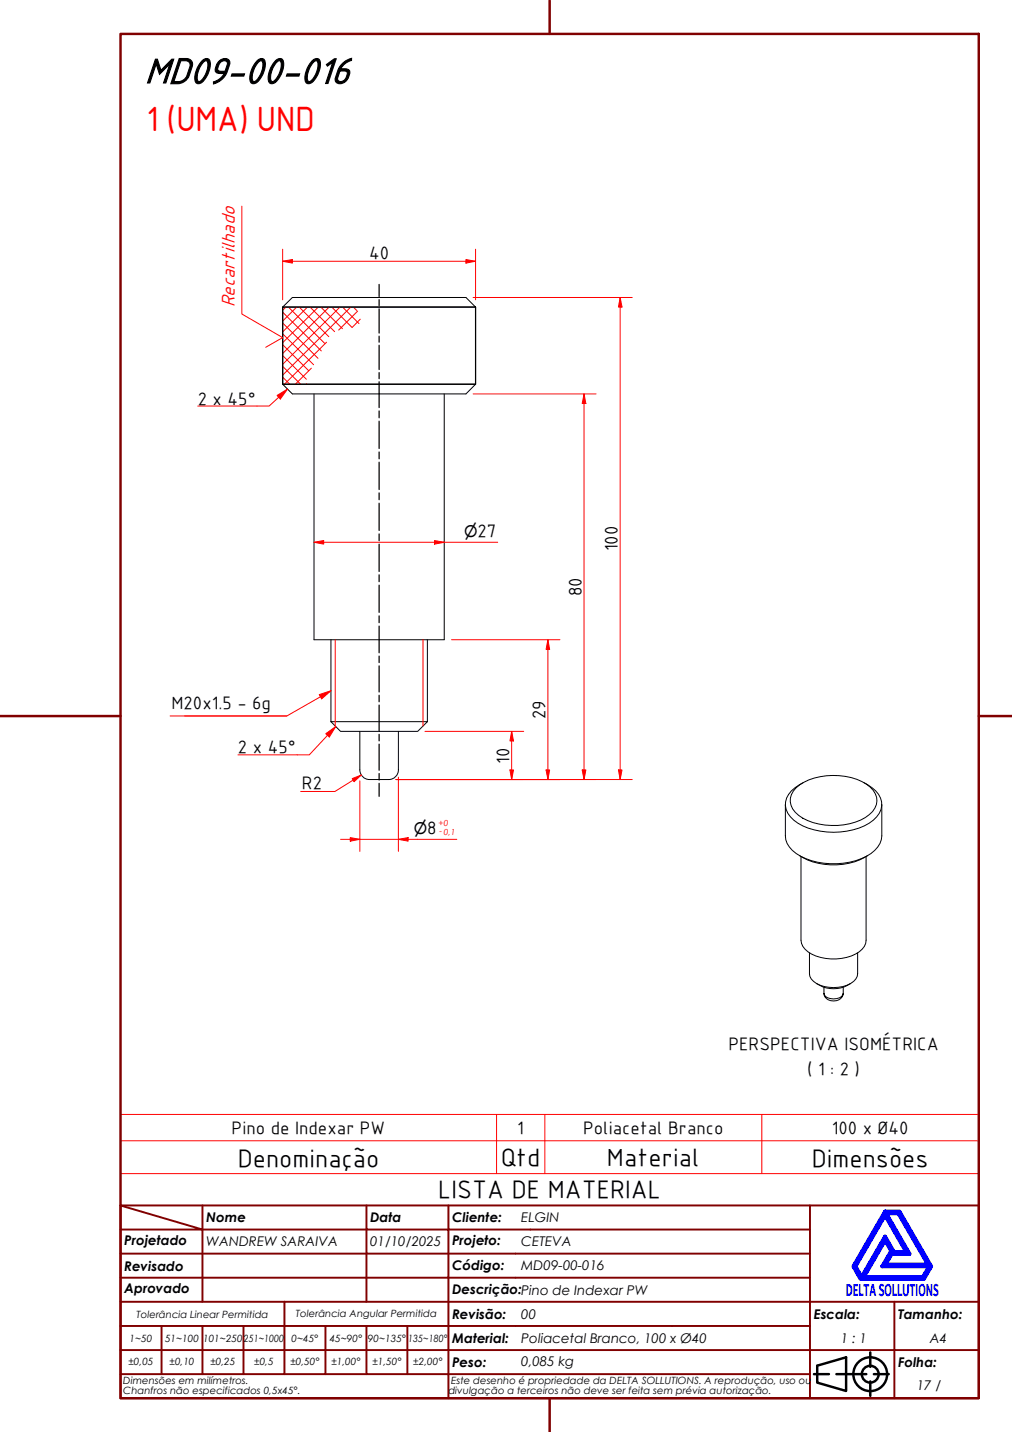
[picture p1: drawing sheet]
<svg xmlns="http://www.w3.org/2000/svg" width="210mm" height="297mm" viewBox="0 0 210 297" stroke-linecap="round" stroke-linejoin="round" font-family="sans-serif">
<!-- layer: Visible (ABNT) -->
<g fill="none" stroke="#000" stroke-width=".21">
<path d="M58.6 63.7l2-2h36l2 2M58.6 63.7h40M58.6 79.7h40M58.6 79.7l2 2h36l2-2M58.6 63.7v16M98.6 63.7v16M65.1 81.7v51h27v-51M68.6 132.7v17M88.6 132.7v17M68.6 149.7l2 2h16l2-2M68.6 149.7h20M74.6 151.7v8a2 2 0 0 0 2 2h4a2 2 0 0 0 2-2v-8"/>
<path d="M162.9 166.9v6.5a5.1 5.1 0 0 0 3.2 4.2 15.4 15.4 0 0 0 14.6-.6 4.9 4.9 0 0 0 2.2-3.6v-6.5M165.1 163.4a13.2 13.2 0 0 1 12.6-1.7 6 6 0 0 1 4.1 3.7 4.1 4.1 0 0 1-2.3 4.2 13.7 13.7 0 0 1-13.8-.5 3.5 3.5 0 0 1-.6-5.7zM165.8 177.5a13.8 13.8 0 0 0 14.2 0M166.1 177.7v17.3a4 4 0 0 0 3.1 3.3 9.9 9.9 0 0 0 9.6-1.4l.5-.6 .3-1.3v-17.3M166.5 162.4a5.9 5.9 0 0 0-3.6 3.9 4.5 4.5 0 0 0 2.6 4.5 15.4 15.4 0 0 0 14.8 0 4.4 4.4 0 0 0 2.3-5.3 6.5 6.5 0 0 0-3.3-3.1M167.9 197.6v4.4a3.5 3.5 0 0 0 3.1 2.6 6.7 6.7 0 0 0 6.5-1.5l.4-1.1v-4.4M169.4 204a6.3 6.3 0 0 0 7 0M170.9 206a2.02 2.02 0 0 0 2.6 1.1 1.39 1.39 0 0 0 1.4-1.1 2.1 2.1 0 0 1-1.8 1.7 2.1 2.1 0 0 1-2.1-1.2zM170.9 204.8v1.2M174.9 204.8v1.2"/>
</g>
<!-- layer: Visible Narrow (ABNT) -->
<path d="M69.5 132.7v17.9M87.7 132.7v17.9" fill="none" stroke="#f00" stroke-width=".21"/>
<!-- layer: Hatch (ABNT) -->
<g fill="none" stroke="#f00" stroke-width=".21">
<path d="M58.6 78.2l1.5 1.5M58.6 76l3.8 3.7M58.6 73.8l4.9 4.9M58.6 71.5l5.4 5.4M58.6 69.2l6.4 6.5M58.6 67l7.4 7.3M58.6 64.8l8.1 8M59.3 63.7l-.7 .7M59.8 63.7l7.6 7.5M61.5 63.7l-2.9 2.9M62.1 63.7l6.1 6.1M63.6 79.6l-.1 .1"/>
<path d="M63.8 63.7l-5.2 5.1M64.3 63.7l5.1 5.1M64.6 76.4l-3.3 3.3M66 63.7l-7.4 7.4M66.5 63.7l4.5 4.5M67.7 71l-8.7 8.7M68.3 63.7l-9.7 9.6M68.8 63.7l4.2 4.2M70.5 63.7l-11.9 11.9M71.1 63.7l3.4 3.4M72.7 63.7l-14.1 14.1M73.3 63.7l.7 .7"/>
<path d="M74.2 64.5l-3.9 4M74.7 66.2l-1.7 1.7"/>
</g>
<path d="M50.2 42.8v22.3l8.4 4.9-3.5 2M25 236.6h178v-5.4h-178v12.2M103 231.2v12.2M113 231.2v12.2M158 231.2v12.2M203 236.6v6.8h-178M25 243.4v6.6h178v-6.6" fill="none" stroke="#f00" stroke-width=".21"/>
<!-- layer: Borda A3/A4 (ABNT) -->
<path d="M25 7h178v283h-178zM114 0v7M0 148.5h25M203 148.5h7M114 290v7" fill="none" stroke="#800000" stroke-width=".51"/>
<path d="M183.6 257.3l1.2 2.2-1.8 3.2h9.7l-1.3 2.2h-12.2zM183.6 252.1l4.4 7.6h-2.6l-1.8-3.2-4.9 8.4-1.3-2.2zM183.6 251.3h3l6.5 11.4-1.5 2.6h-13.1l-1.5-2.6zM183.8 251.7h2.5l6.2 10.6h-8.8l1.3-2.2h3.7zM185 259.7h.2l-.1 .2z" fill="none" stroke="#00f" stroke-width=".8"/>
<!-- layer: 0 -->
<path d="M178.5 265.3h13.1" fill="none" stroke="#000" stroke-width=".21"/>
<g fill="none" stroke="#800000" stroke-width=".4">
<path d="M25 250l17 5h-17M25 250h178v40h-178zM42 255h34v5h17M42 255v15M42 250v5M76 250v5h17v5M93 250v5h75M168 250v20h-143M25 260h51v10M25 275h17M33.5 275v10M50.5 275h-8.5v10"/>
<path d="M59 270v15h-8.5M67.5 275v10h-8.5M76 275v10h8.5M84.5 275v10M93 275h-42.5v10M93 260v5h-68M93 275v10h75M93 260h75M93 275h75M168 265h-75v10M185.5 270v10h17.5M203 270h-35v10h17.5v10"/>
<path d="M25 285h25.5M25 280h143v10M67.5 285h8.5M84.5 285h8.5v5"/>
</g>
<g fill="none" stroke="#000" stroke-width=".51">
<path d="M168.8 285h3.1M169.5 283.3l6-1.8v7l-6-1.7zM173.5 285h6.2M180.5 280.5v3M180.5 286.5v3M181.3 285h3"/>
<circle cx="180.5" cy="285" r="3.5"/>
<circle cx="180.5" cy="285" r="1.75"/>
</g>
<!-- layer: Geometria de rascunho (ISO) -->
<path d="M58.6 63.7h40v16h-40z" fill="none" stroke="#000" stroke-width=".25"/>
<path d="M58.6 54.2h2" fill="none" stroke="#f00" stroke-width=".21"/>
<path d="M58.6 54.2l2-.4v.8z" fill="#f00"/>
<path d="M58.6 54.2l2-.4v.8zM96.6 54.2h2" fill="none" stroke="#f00" stroke-width=".21"/>
<path d="M96.6 53.8l2 .4-2 .4z" fill="#f00"/>
<path d="M58.6 51.7v10.5M60.6 54.2h36M96.6 53.8l2 .4-2 .4zM98.6 51.7v10.5M128.6 61.7v2" fill="none" stroke="#f00" stroke-width=".21"/>
<!-- layer: Eixo de trabalho (ISO) -->
<g fill="none" stroke="#000" stroke-width=".25">
<path d="M78.6 59v2.5M78.6 62.2v1.2M78.6 64.1v5M78.6 69.7v1.3M78.6 71.6v5.1M78.6 77.3v1.3M78.6 79.2v5.3M78.6 85.2v1.5M78.6 87.4v5.6M78.6 93.8v1.4M78.6 95.9v5.6M78.6 102.2v1.5"/>
<path d="M78.6 104.4v5.6M78.6 110.8v1.4M78.6 112.9v5.6M78.6 119.2v1.5M78.6 121.4v5.6M78.6 127.7v1.5M78.6 129.9v5.5M78.6 136.1v1.3M78.6 138.1v5.4M78.6 144.2v1.4M78.6 146.2v5.4M78.6 152.3v1.4"/>
<path d="M78.6 154.4v5.4M78.6 160.5v1.3M78.6 162.5v2.7"/>
</g>
<path d="M128.6 61.7l.4 2h-.7z" fill="#f00"/>
<path d="M128.6 61.7l.4 2h-.7zM128.6 159.7v2" fill="none" stroke="#f00" stroke-width=".21"/>
<path d="M128.3 159.7h.7l-.4 2z" fill="#f00"/>
<path d="M98.1 61.7h33M128.6 63.7v96M106.1 159.7v2M128.3 159.7h.7l-.4 2zM82.1 161.7h49" fill="none" stroke="#f00" stroke-width=".21"/>
<path d="M105.8 159.7h.7l-.4 2z" fill="#f00"/>
<path d="M105.8 159.7h.7l-.4 2zM106.1 151.7v2" fill="none" stroke="#f00" stroke-width=".21"/>
<path d="M106.1 151.7l.4 2h-.7z" fill="#f00"/>
<path d="M88.1 151.7h20.5M106.1 151.7l.4 2h-.7zM106.1 153.7v6M113.6 159.7v2M82.1 161.7h26.5" fill="none" stroke="#f00" stroke-width=".21"/>
<path d="M113.3 159.7h.7l-.4 2z" fill="#f00"/>
<path d="M113.6 132.7v2M113.3 159.7h.7l-.4 2z" fill="none" stroke="#f00" stroke-width=".21"/>
<path d="M113.6 132.7l.4 2h-.7z" fill="#f00"/>
<path d="M93.6 132.7h22.5M113.6 132.7l.4 2h-.7zM113.6 134.7v25M121.1 159.7v2M82.1 161.7h34" fill="none" stroke="#f00" stroke-width=".21"/>
<path d="M120.8 159.7h.7l-.4 2z" fill="#f00"/>
<path d="M121.1 81.7v2M120.8 159.7h.7l-.4 2z" fill="none" stroke="#f00" stroke-width=".21"/>
<path d="M121.1 81.7l.4 2h-.7z" fill="#f00"/>
<path d="M98.1 81.7h25.5M121.1 81.7l.4 2h-.7zM121.1 83.7v76M90.1 112.5h2M82.1 161.7h41.5" fill="none" stroke="#f00" stroke-width=".21"/>
<path d="M90.1 112.1l2 .4-2 .4z" fill="#f00"/>
<path d="M65.1 112.5h2M90.1 112.1l2 .4-2 .4z" fill="none" stroke="#f00" stroke-width=".21"/>
<path d="M65.1 112.5l2-.4v.8z" fill="#f00"/>
<path d="M65.1 112.5l2-.4v.8zM67.1 112.5h23M92.1 112.5h11.1" fill="none" stroke="#f00" stroke-width=".21"/>
<path d="M68.6 143.3l-2.1 1.2" fill="none" stroke="#f00" stroke-width=".21"/>
<path d="M66.2 144.1l2.4-.8-1.9 1.7z" fill="#f00"/>
<path d="M35.3 148.5h24.2M66.2 144.1l2.4-.8-1.9 1.7zM66.5 144.5l-7 4h-21.2M69.6 150.7l-1.7 1.8" fill="none" stroke="#f00" stroke-width=".21"/>
<path d="M67.6 152.2l2-1.5-1.3 2.2z" fill="#f00"/>
<path d="M67.6 152.2l2-1.5-1.3 2.2zM67.9 152.5l-3.7 4.1h-14.8" fill="none" stroke="#f00" stroke-width=".21"/>
<path d="M74.9 160.8l-1.7 1" fill="none" stroke="#f00" stroke-width=".21"/>
<path d="M73 161.5l1.9-.7-1.5 1.3z" fill="#f00"/>
<path d="M73 161.5l1.9-.7-1.5 1.3zM73.2 161.8l-3.7 2.4h-7.1" fill="none" stroke="#f00" stroke-width=".21"/>
<path d="M59.6 80.7l-1.8 1.7" fill="none" stroke="#f00" stroke-width=".21"/>
<path d="M57.5 82l2.1-1.3-1.5 2.1z" fill="#f00"/>
<path d="M57.5 82l2.1-1.3-1.5 2.1zM57.8 82.4l-2 1.8h-14.8" fill="none" stroke="#f00" stroke-width=".21"/>
<path d="M72.6 174.1h2" fill="none" stroke="#f00" stroke-width=".21"/>
<path d="M72.6 173.7l2 .4-2 .4z" fill="#f00"/>
<path d="M72.6 173.7l2 .4-2 .4zM82.6 174.1h2" fill="none" stroke="#f00" stroke-width=".21"/>
<path d="M82.6 174.1l2-.4v.8z" fill="#f00"/>
<path d="M70.6 174.1h2M74.6 174.1h8M74.6 162v14.6M82.6 174.1l2-.4v.8zM82.6 161.2v15.4M84.6 174.1h10.1" fill="none" stroke="#f00" stroke-width=".21"/>
<text font-size="81.9" fill="#fff" x="188.7" y="289">.</text>
<text font-size="8.1" x="30" y="17.3">MD09-00-016</text>
<text font-size="7" fill="#f00" x="30.4" y="27.1">1 (UMA) UND</text>
<g font-size="5.4">
<text x="49.3" y="242">Denominação</text>
<text x="103.9" y="241.8">Qtd</text>
<text x="125.9" y="241.8">Material</text>
<text x="168.4" y="242">Dimensões</text>
<text x="90.9" y="248.5">LISTA DE MATERIAL</text>
</g>
<text font-size="4.1" fill="#f00" x="48.7" y="63.8" transform="rotate(-90 48.7 63.8)">Recartilhado</text>
<g font-size="3.9">
<text x="76.5" y="53.6">40</text>
<text x="41" y="83.9">2 x 45°</text>
<text x="99.1" y="111.4">27</text>
<text x="128.1" y="114.3" transform="rotate(-90 128.1 114.3)">100</text>
<text x="120.6" y="123.7" transform="rotate(-90 120.6 123.7)">80</text>
<text x="35.5" y="147.2">M20x1.5 - 6g</text>
<text x="113.1" y="149.1" transform="rotate(-90 113.1 149.1)">29</text>
<text x="49.4" y="156.2">2 x 45°</text>
<text x="105.6" y="158.4" transform="rotate(-90 105.6 158.4)">10</text>
<text x="62.6" y="163.6">R2</text>
<text x="88.6" y="173">8</text>
<text x="151.1" y="217.9">PERSPECTIVA ISOMÉTRICA</text>
<text x="167.4" y="222.9">( 1 : 2 )</text>
<text x="48" y="235.2">Pino de Indexar PW</text>
<text x="107.3" y="235.2">1</text>
<text x="120.9" y="235.2">Poliacetal Branco</text>
<text x="172.5" y="235.2">100 x Ø40</text>
</g>
<text font-size="3.9" fill="#00f" x="175.4" y="268.8">DELTASOLLUTIONS</text>
<g font-size="3.3">
<text x="96.2" y="111.4">⌀</text>
<text x="85.8" y="173">⌀</text>
</g>
<g font-size="2.8">
<text x="42.8" y="253.5">Nome</text>
<text x="76.8" y="253.5">Data</text>
<text x="93.8" y="253.6">Cliente:</text>
<text x="108.1" y="253.5">ELGIN</text>
<text x="25.8" y="263.6">Revisado</text>
<text x="25.8" y="258.3">Projetado</text>
<text x="42.8" y="258.5">WANDREW SARAIVA</text>
<text x="76.8" y="258.4">01/10/2025</text>
<text x="93.8" y="263.4">Código:</text>
<text x="93.8" y="258.3">Projeto:</text>
<text x="108.1" y="263.5">MD09-00-016</text>
<text x="108.1" y="258.5">CETEVA</text>
<text x="25.8" y="268.3">Aprovado</text>
<text x="93.8" y="268.3">Descrição:Pino de Indexar PW</text>
<text x="93.8" y="273.6">Revisão:</text>
<text x="108.1" y="273.5">00</text>
<text x="168.8" y="273.5">Escala:</text>
<text x="186.3" y="273.5">Tamanho:</text>
<text x="93.8" y="278.6">Material:</text>
<text x="108.1" y="278.5">Poliacetal Branco, 100 x Ø40</text>
<text x="174.4" y="278.5">1 : 1</text>
<text x="192.8" y="278.6">A4</text>
<text x="93.8" y="283.5">Peso:</text>
<text x="108.1" y="283.3">0,085 kg</text>
<text x="186.3" y="283.5">Folha:</text>
<text x="190.2" y="288.4">17 / 17</text>
</g>
<g font-size="2.1">
<text x="28.3" y="273.3">Tolerância Linear Permitida</text>
<text x="61.4" y="273.1">Tolerância Angular Permitida</text>
<text x="26.9" y="278.3">1~50</text>
<text x="34.2" y="278.3">51~100</text>
<text x="42.1" y="278.3">101~250</text>
<text x="50.5" y="278.3">251~1000</text>
<text x="60.5" y="278.3">0~45°</text>
<text x="68.4" y="278.3">45~90°</text>
<text x="76.3" y="278.3">90~135°</text>
<text x="84.7" y="278.3">135~180°</text>
<text x="25.6" y="287.1">Dimensões em milímetros.</text>
<text x="26.6" y="283.2">±0,05</text>
<text x="35.2" y="283.2">±0,10</text>
<text x="43.6" y="283.2">±0,25</text>
<text x="52.7" y="283.2">±0,5</text>
<text x="60.2" y="283.2">±0,50°</text>
<text x="68.7" y="283.2">±1,00°</text>
<text x="77.2" y="283.2">±1,50°</text>
<text x="85.7" y="283.2">±2,00°</text>
<text x="93.6" y="287.1">Este desenho é propriedade da DELTA SOLLUTIONS. A reprodução, uso ou</text>
<text x="25.6" y="289.2">Chanfros não especificados 0,5x45°.</text>
<text x="93" y="289.2">divulgação a terceiros não deve ser feita sem prévia autorização.</text>
</g>
<g font-size="1.7" fill="#f00">
<text x="91" y="171.4">+0</text>
<text x="91.2" y="173">- 0,1</text>
</g>
</svg>
